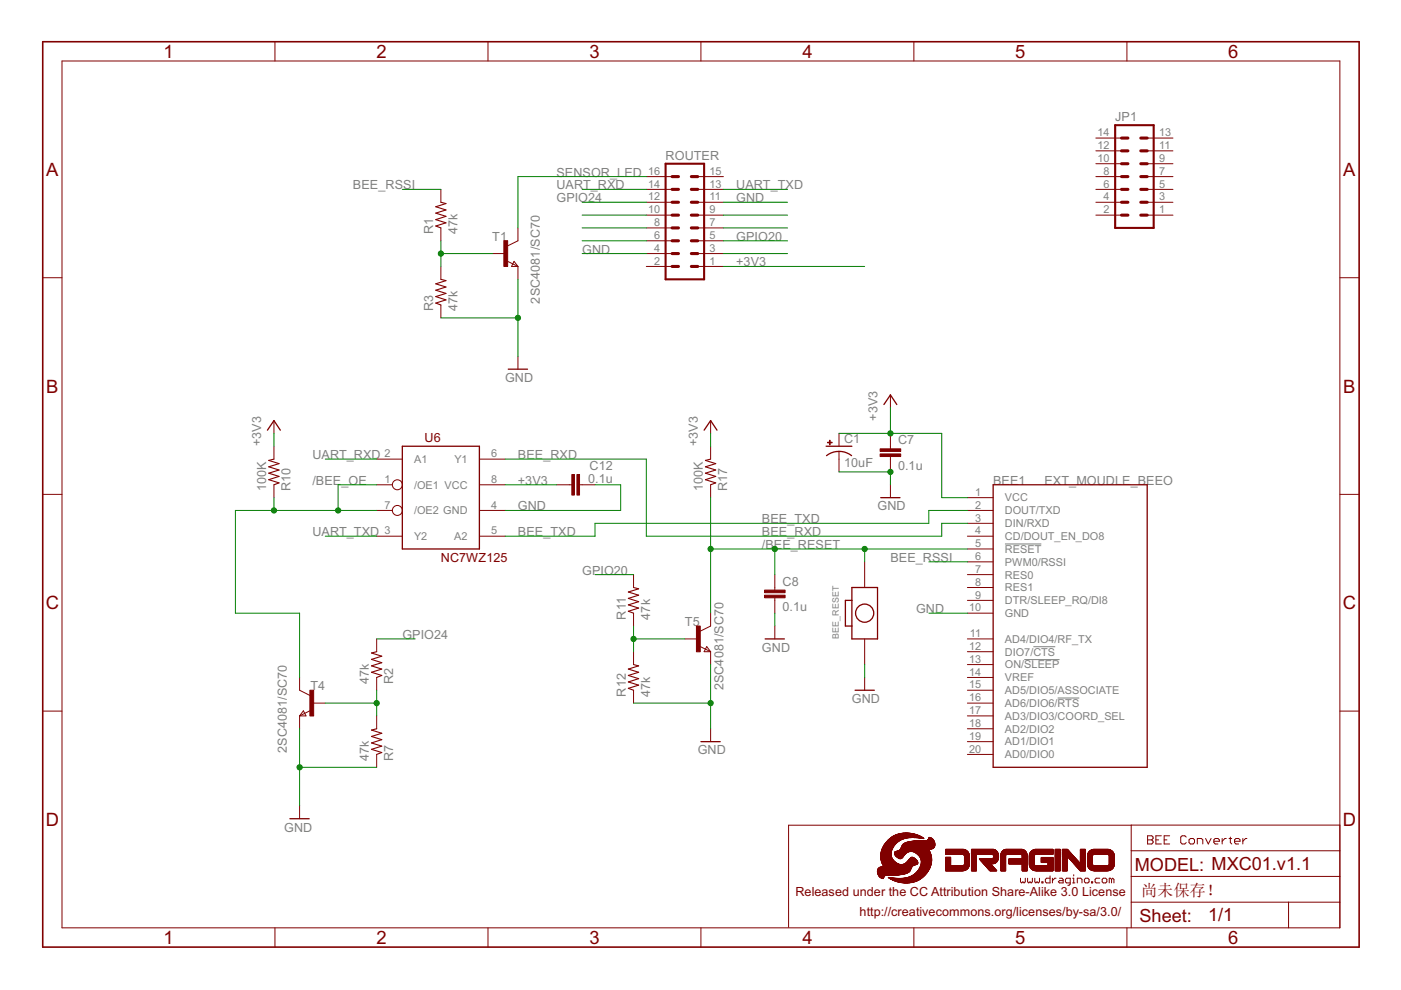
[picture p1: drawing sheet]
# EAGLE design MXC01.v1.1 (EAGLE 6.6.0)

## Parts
BEE1  EXT_MOUDLE_BEEO  [EXT_MOUDLE_BEE]
BEE_RESET  CPT_SMD_BOTTON_1_SMD  [CPT_SMD_BOTTON_1]
C1  10uF  CPOL-USSMCA  [SMC_A]
C7  0.1u  C-EUC0402  [C0402]
C8  0.1u  C-EUC0402  [C0402]
C12  0.1u  C-EUC0402  [C0402]
JP1  MA07-2  [MA07-2]
R1  47k  R-US_R0402  [R0402]
R2  47k  R-US_R0402  [R0402]
R3  47k  R-US_R0402  [R0402]
R7  47k  R-US_R0402  [R0402]
R10  100K  R-US_R0402  [R0402]
R11  47k  R-US_R0402  [R0402]
R12  47k  R-US_R0402  [R0402]
R17  100K  R-US_R0402  [R0402]
ROUTER  MA08-2  [MA08-2]
T1  2SC4081/SC70  NPNSOT323  [SOT323]
T4  2SC4081/SC70  NPNSOT323  [SOT323]
T5  2SC4081/SC70  NPNSOT323  [SOT323]
U6  NC7WZ125  [US8]
U$1  LOGO-NEW  [LOGO-SILK-NEW]

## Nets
+3V3: BEE1.1(VCC) C1.+ C7.1 C12.1 R10.2 R17.2 ROUTER.1 U6.8(VCC)
/BEE_OE: R10.1 T4.1(C) U6.1(/OE1) U6.7(/OE2)
/BEE_RESET: BEE1.5(!RESET) BEE_RESET.P$2 C8.1 R17.1 T5.1(C)
BEE_RSSI: BEE1.6(PWM0/RSSI) R1.2
BEE_RXD: BEE1.3(DIN/RXD) U6.6(Y1)
BEE_TXD: BEE1.2(DOUT/TXD) U6.5(A2)
GND [gnd]: BEE1.10(GND) BEE_RESET.1 C1.- C7.2 C8.2 C12.2 R3.1 R7.1 R12.1 ROUTER.4 ROUTER.11 T1.3(E) T4.3(E) T5.3(E) U6.4(GND)
GPIO20: R11.2 ROUTER.5
GPIO24: R2.2 ROUTER.12
N$1: R1.1 R3.2 T1.2(B)
N$4: ROUTER.10
N$6: ROUTER.9
N$8: ROUTER.7
N$9: ROUTER.8
N$11: R2.1 R7.2 T4.2(B)
N$12: R11.1 R12.2 T5.2(B)
N$16: ROUTER.6
N$59: ROUTER.3
SENSOR_LED: ROUTER.16 T1.1(C)
UART_RXD: ROUTER.14 U6.2(A1)
UART_TXD: ROUTER.13 U6.3(Y2)
Unconnected: BEE1.4(CD/DOUT_EN_DO8) BEE1.7(RES0) BEE1.8(RES1) BEE1.9(DTR/SLEEP_RQ/DI8) BEE1.11(AD4/DIO4/RF_TX) BEE1.12(DIO7/!CTS) BEE1.13(ON/!SLEEP) BEE1.14(VREF) BEE1.15(AD5/DIO5/ASSOCIATE) BEE1.16(AD6/DIO6/!RTS) BEE1.17(AD3/DIO3/COORD_SEL) BEE1.18(AD2/DIO2) BEE1.19(AD1/DIO1) BEE1.20(AD0/DIO0) JP1.1 JP1.2 JP1.3 JP1.4 JP1.5 JP1.6 JP1.7 JP1.8 JP1.9 JP1.10 JP1.11 JP1.12 JP1.13 JP1.14 ROUTER.2 ROUTER.15

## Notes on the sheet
- Wireless Breadboard

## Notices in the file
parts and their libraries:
dragino: http://creativecommons.org/licenses/by-sa/3.0
dragino: Released under the CC Attribution Share-Alike 3.0 License
